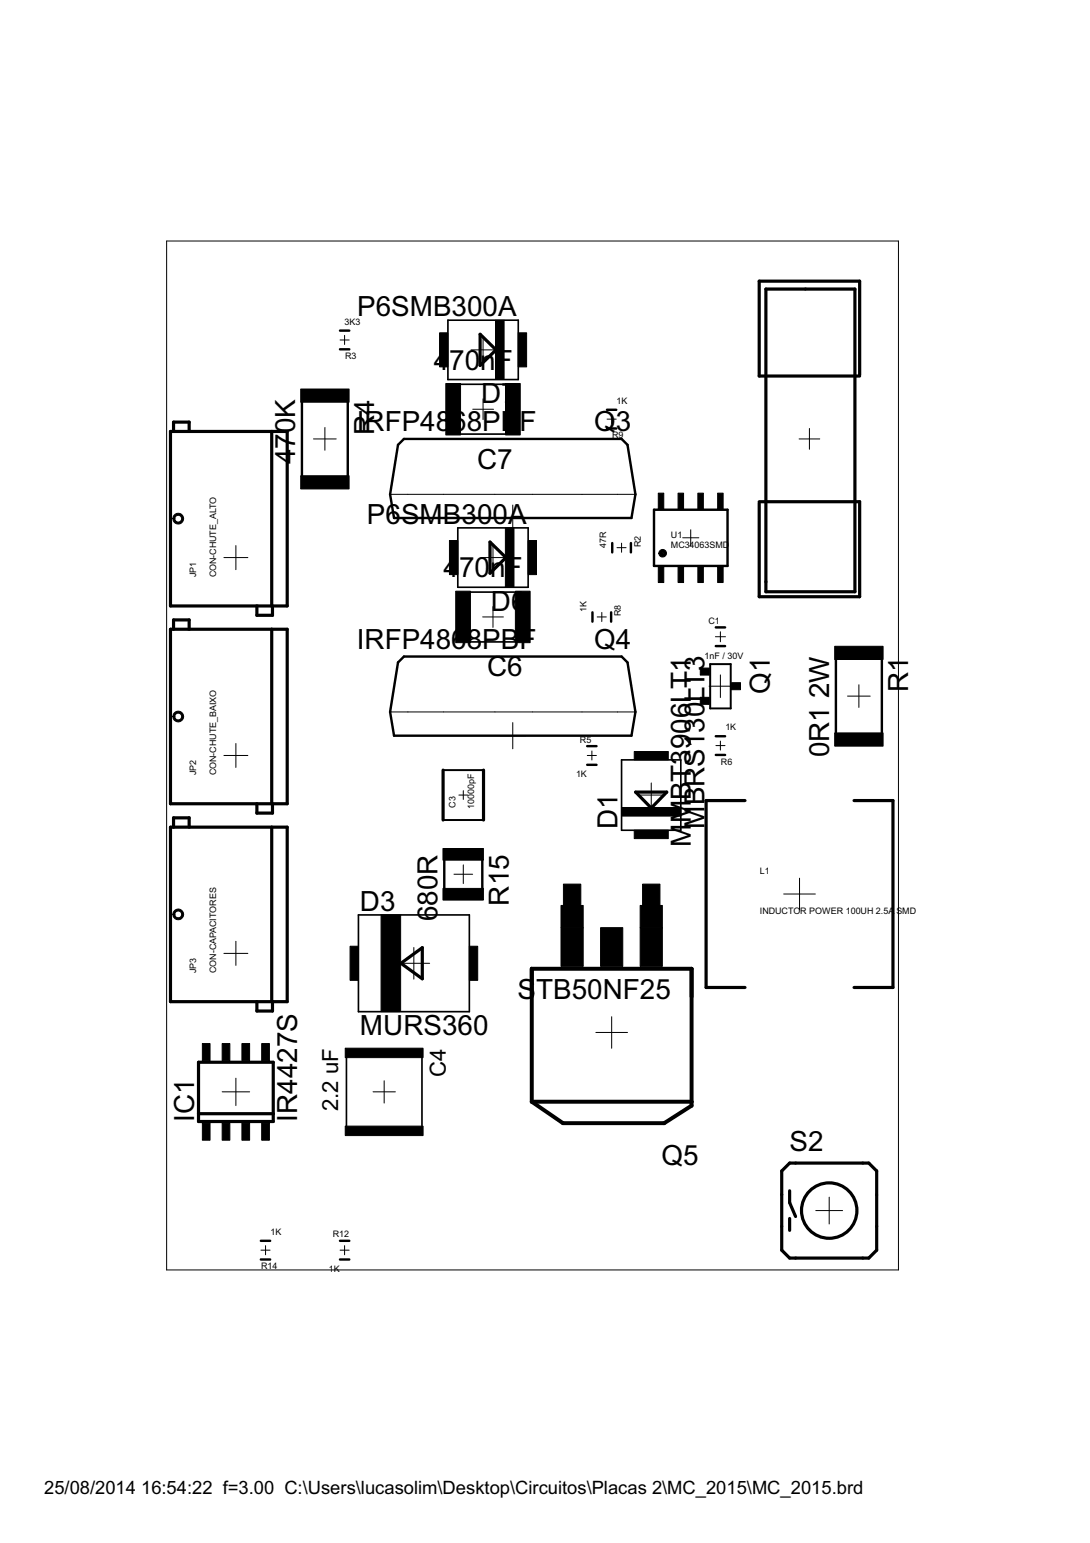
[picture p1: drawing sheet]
<svg xmlns="http://www.w3.org/2000/svg" width="210mm" height="297mm" viewBox="0 0 210 297" stroke-linecap="round" stroke-linejoin="round" font-family="sans-serif">
<g fill="none" stroke="#000" stroke-width=".47">
<path d="M58.1 77.4v14.3M65.5 67.2h1.8M65.5 63.6h1.8M67 77.4v14.3M116.9 78.9h1.8M77.8 84.5h41.9l1.1 1.1 1.6 9.6-.8 4.5h-45.7l-.8-4.5 1.5-9.6zM116.9 82.5h1.8M125.9 98.1h14.2v10.8h-14.2zM114.1 117.9v1.8M117.7 117.9v1.8M117.9 104.5v1.8M121.5 104.5v1.8"/>
<path d="M77.8 126.4h41.9l1.1 1.1 1.6 9.6-.8 4.5h-45.7l-.8-4.5 1.5-9.6zM137.8 120.8h1.8M137.8 124.4h1.8M161 126.9v14.3M169.8 126.9v14.3M113.1 143.6h1.8M113.1 147.2h1.8M137.8 145.3h1.8M137.8 141.7h1.8M85.6 165.5v5.6M92.9 165.5v5.6M50.2 238.9h1.8"/>
<path d="M65.5 238.9h1.8M50.2 242.5h1.8M65.5 242.5h1.8"/>
</g>
<g fill="#000" stroke="#000" stroke-width=".19">
<path d="M33.5 99.2a1.03 1.03 0 0 1 1.7 0 1.03 1.03 0 0 1-.5 1.6 1.03 1.03 0 0 1-1.4-1h.4a.66 .66 0 0 1 .9-.5 .66 .66 0 0 1 .1 1.1 .66 .66 0 0 1-1-.3v-.3h-.4z" fill-rule="evenodd"/>
<path d="M127.1 106a.74 .74 0 0 1 1.2 .2 .74 .74 0 0 1-.5 1 .74 .74 0 0 1-.9-.7h.6l.1-.1 .1 .1-.1 .1-.1-.1h-.6z" fill-rule="evenodd"/>
<path d="M33.7 137.1a1.03 1.03 0 0 1 1.6 .4 1.03 1.03 0 0 1-.7 1.4 1.03 1.03 0 0 1-1.3-1h.4a.66 .66 0 0 1 .9-.5 .66 .66 0 0 1 .1 1.1 .66 .66 0 0 1-1-.4v-.2h-.4v-.3z" fill-rule="evenodd"/>
<path d="M33.7 175.2a1.03 1.03 0 0 1 1.6 .4 1.03 1.03 0 0 1-.8 1.4 1.03 1.03 0 0 1-1.2-1h.4a.66 .66 0 0 1 .9-.5 .66 .66 0 0 1 .1 1.1 .66 .66 0 0 1-1-.4v-.2h-.4v-.3z" fill-rule="evenodd"/>
</g>
<g fill="none" stroke="#000" stroke-width=".61">
<path d="M147.5 55.6h17.1v58.3h-17.1zM92.5 64.3l3 3.1-3 2.9zM165.5 72.2v-18.1h-19.3v18.3h19.3M32.8 83.1h22.5v33.5h-22.5zM33.4 83.1v-1.8h3v1.8M52.3 83.1v33.5M146.2 96.6h19.3v18.3h-19.3v-18.1M49.5 116.6v1.8h3v-1.8M94.4 104.4l3 2.9-3 3zM32.8 121.1h22.5v33.6h-22.5zM33.4 121.1v-1.8h3v1.8M52.3 121.1v33.6"/>
<path d="M32.8 159.2h22.5v33.6h-22.5zM33.4 159.2v-1.8h3v1.8M49.5 154.7v1.8h3v-1.8M52.3 159.2v33.6M85.3 148.3v9.6M93.1 148.3v9.6M122.4 152.5h6l-3 3.1zM143.5 154.1h-7.5v36h7.5M164.5 154.1h7.5v36h-7.5M49.5 192.8v1.8h3v-1.8M77.2 185.4l4.1-3v6zM38.2 204.5h14.4v11.4h-14.4z"/>
<path d="M38.2 214.4h14.4M152.1 229.2v2.3l1.1 2.7M152.1 234.6v2.3M168.8 230v-4.6l-1.5-1.5h-15.2l-1.6 1.5v15.3l1.6 1.5h15.2l1.5-1.5v-10.6"/>
<circle cx="159.7" cy="233" r="5.3"/>
</g>
<path d="M86.3 61.6h13.5v11.5h-13.5zM88.6 74h8.8M88.6 83.6h8.9M88.2 101.6h13.5v11.5h-13.5zM90.5 114h8.8M90.5 123.6h8.9M119.7 146.3h11.4v13.5h-11.4zM69 176.1h21.4v18.7h-21.4zM66.7 202v16.4M81.3 202v16.4" fill="none" stroke="#000" stroke-width=".32"/>
<g fill="#000" stroke="#000" stroke-width=".19">
<path d="M57.9 74.9h9.3v2.5h-9.3zM84.6 64.1h1.7v6.5h-1.7zM85.9 73.8h2.8v9.9h-2.8zM95.4 61.7h1.7v11.3h-1.7zM97.3 73.8h2.9v9.9h-2.9zM99.8 64.1h1.6v6.5h-1.6zM57.9 91.6h9.3v2.5h-9.3zM126.8 94.9h1v3.1h-1zM130.6 94.9h1v3.1h-1zM134.4 94.9h1v3.1h-1zM138.2 94.9h1.1v3.1h-1.1zM86.6 104.1h1.6v6.5h-1.6z"/>
<path d="M87.8 113.8h2.8v9.9h-2.8zM97.3 101.6h1.7v11.4h-1.7zM99.3 113.8h2.8v9.9h-2.8zM101.7 104.1h1.6v6.5h-1.6zM126.8 109.1h1v3h-1zM130.6 109.1h1v3h-1zM134.4 109.1h1v3h-1zM138.2 109.1h1.1v3h-1.1zM134.9 134.2h1.7v1.4h-1.7zM134.9 128.6h1.7v1.4h-1.7zM140.9 131.4h1.7v1.4h-1.7zM160.7 124.4h9.4v2.6h-9.4z"/>
<path d="M119.7 155.4h11.4v1.7h-11.4zM122.1 159.8h6.6v1.6h-6.6zM122.1 144.7h6.6v1.6h-6.6zM160.7 141.1h9.4v2.5h-9.4zM73.4 176.1h3.8v18.6h-3.8zM85.3 163.3h7.8v2.3h-7.8zM85.3 171h7.8v2.3h-7.8zM108 178.6h4.3v7.4h-4.3zM108 174.3h4.3v4.3h-4.3zM108.5 170.2h3.3v4.3h-3.3zM115.7 178.6h4.2v7.4h-4.2zM123.3 178.6h4.3v7.4h-4.3z"/>
<path d="M123.3 174.3h4.3v4.3h-4.3zM123.7 170.2h3.4v4.3h-3.4zM67.4 182.2h1.6v6.5h-1.6zM90.4 182.2h1.6v6.5h-1.6zM39 216.2h1.4v3.3h-1.4zM39 200.9h1.4v3.3h-1.4zM42.8 216.2h1.5v3.3h-1.5zM42.8 200.9h1.5v3.3h-1.5zM46.6 216.2h1.5v3.3h-1.5zM46.6 200.9h1.5v3.3h-1.5zM50.4 216.2h1.5v3.3h-1.5zM50.4 200.9h1.5v3.3h-1.5z"/>
<path d="M66.5 201.8h15v1.8h-15zM66.5 216.8h15v1.8h-15z"/>
</g>
<g fill="none" stroke="#000" stroke-width=".19">
<path d="M32.1 46.4h140.9v198.1h-140.9zM65.5 65.4h1.7M66.4 64.6v1.7M90.7 67.4h4.7M91 78.8h4M93 65v4.7M93 76.8v4M117.8 79.8v1.8M60.4 84.5h4.3M62.6 82.3v4.4M75.1 95.2h47.3M96.2 99.7h5.1"/>
<path d="M98.7 97.2v5M116.9 80.7h1.8M153.9 84.5h4M155.9 82.5v4M43.1 107.3h4.6M45.4 105v4.7M92.6 107.3h4.7M92.9 118.8h4M94.9 105v4.7M94.9 116.8v4M115 118.8h1.8M115.9 117.9v1.8"/>
<path d="M118.8 105.4h1.8M119.7 104.6v1.7M131.5 103.5h3.1M133 102v3.1M75.1 137.1h47.3M98.7 139.1v5M136.5 132.1h4.4M137.8 122.6h1.9M138.7 121.6v1.9M138.7 129.9v4.4M163.2 134h4.4M165.4 131.8v4.4"/>
<path d="M43.1 145.4h4.6M45.4 143.1v4.6M88.4 153.1h1.7M89.2 152.2v1.7M96.2 141.6h5.1M113.1 145.4h1.8M114 144.6v1.7M123.1 153.1h4.6M125.4 150.7v4.7M137.9 143.5h1.7M138.7 142.7v1.7M87.4 168.3h3.6"/>
<path d="M89.2 166.5v3.6M150.9 172.1h6.1M154 169.1v6.1M43.1 183.5h4.6M45.4 181.2v4.6M76.6 185.4h6.1M79.7 182.4v6.1M114.7 198.8h6.1M117.8 195.7v6.1M42.8 210.2h5.3M45.4 207.6v5.2M71.8 210.2h4.3"/>
<path d="M74 208v4.3M51.1 239.8v1.8M66.4 239.8v1.8M157.1 233h5.2M159.7 230.5v5.1M50.2 240.7h1.8M65.5 240.7h1.7"/>
</g>
<path d="M102.4 186.5h30.8v26.4l-5.3 3.3h-19.5l-6-4.1zM102.4 212.1h30.8" fill="none" stroke="#000" stroke-width=".76"/>
<path d="M136.8 127.8h3.9v8.6h-3.9zM85.3 148.3h7.8v9.6h-7.8z" fill="none" stroke="#000" stroke-width=".38"/>
<g font-size="6">
<text x="68.8" y="60.9">P6SMB300A</text>
<text x="83.5" y="71.2">4</text>
<text x="86.5" y="71.2">70n</text>
<text x="95.5" y="71.2">F</text>
<text x="92.6" y="77.6">D7</text>
<text x="68.7" y="83">IRFP48</text>
<text x="72.1" y="83.7" transform="rotate(-90 72.1 83.7)">R4</text>
<text x="86.9" y="83">6</text>
<text x="89.9" y="83">8PBF</text>
<text x="114.4" y="83">Q3</text>
<text x="56.8" y="89.4" transform="rotate(-90 56.8 89.4)">470K</text>
<text x="91.9" y="90.2">C7</text>
<text x="70.7" y="100.9">P6SMB300A</text>
<text x="85.4" y="111.2">4</text>
<text x="88.4" y="111.2">70n</text>
<text x="97.4" y="111.2">F</text>
<text x="94.5" y="117.6">D6</text>
<text x="68.7" y="124.9">IRFP4868PBF</text>
<text x="114.4" y="124.9">Q4</text>
<text x="93.8" y="130.2">C6</text>
<text x="148.3" y="133.6" transform="rotate(-90 148.3 133.6)">Q1</text>
<text x="159.7" y="134.5" transform="rotate(-90 159.7 134.5)">2W</text>
<text x="174.9" y="133.2" transform="rotate(-90 174.9 133.2)">R1</text>
<text x="159.7" y="145.8" transform="rotate(-90 159.7 145.8)">0R1</text>
<text x="118.9" y="159.5" transform="rotate(-90 118.9 159.5)">D1</text>
<text x="135.7" y="159.5" transform="rotate(-90 135.7 159.5)">MBRS130LT3</text>
<text x="133" y="163" transform="rotate(-90 133 163)">MMBT3906LT1</text>
<text x="69.3" y="175.4">D3</text>
<text x="84.3" y="177.3" transform="rotate(-90 84.3 177.3)">6</text>
<text x="84.3" y="174.3" transform="rotate(-90 84.3 174.3)">80R</text>
<text x="98" y="174.3" transform="rotate(-90 98 174.3)">R15</text>
<text x="99.7" y="192.3">S</text>
<text x="103.3" y="192.3">TB50NF25</text>
<text x="69.3" y="199.3">MURS360</text>
<text x="37.4" y="215.9" transform="rotate(-90 37.4 215.9)">IC1</text>
<text x="57.2" y="215.9" transform="rotate(-90 57.2 215.9)">IR4427S</text>
<text x="152.1" y="221.6">S2</text>
<text x="127.4" y="224.3">Q5</text>
</g>
<g font-size="4.8">
<text x="85.9" y="207.3" transform="rotate(-90 85.9 207.3)">C4</text>
<text x="65.1" y="214" transform="rotate(-90 65.1 214)">2.2 uF</text>
</g>
<g font-size="4">
<text x="8.5" y="287.5">25/08/2014</text>
<text x="27.2" y="287.5">16:54:22 f=3.00 C:\Users\lucasolim\Desktop\Circuitos\Placas 2\MC_2015\MC_2015.brd</text>
</g>
<g font-size="1.9">
<text x="66.4" y="62.5">3K3</text>
<text x="66.5" y="69.1">R3</text>
<text x="118.7" y="77.7">1K</text>
<text x="117.9" y="84.4">R9</text>
<text x="116.7" y="105.5" transform="rotate(-90 116.7 105.5)">47R</text>
<text x="123.4" y="105.3" transform="rotate(-90 123.4 105.3)">R2</text>
<text x="129.2" y="103.5">U1</text>
<text x="129.2" y="105.4">MC34063SMD</text>
<text x="37.8" y="111.2" transform="rotate(-90 37.8 111.2)">JP1</text>
<text x="41.6" y="111.2" transform="rotate(-90 41.6 111.2)">CON-CHUTE_ALTO</text>
<text x="112.9" y="117.8" transform="rotate(-90 112.9 117.8)">1K</text>
<text x="119.6" y="118.7" transform="rotate(-90 119.6 118.7)">R8</text>
<text x="136.4" y="120.1">C1</text>
<text x="135.7" y="126.8">1nF / 30V</text>
<text x="111.7" y="143">R5</text>
<text x="139.7" y="140.6">1K</text>
<text x="37.8" y="149.2" transform="rotate(-90 37.8 149.2)">JP2</text>
<text x="41.6" y="149.2" transform="rotate(-90 41.6 149.2)">CON-CHUTE_BAIXO</text>
<text x="110.9" y="149.6">1K</text>
<text x="138.8" y="147.2">R6</text>
<text x="87.7" y="155.5" transform="rotate(-90 87.7 155.5)">C3</text>
<text x="91.3" y="155.8" transform="rotate(-90 91.3 155.8)">10000pF</text>
<text x="146.3" y="168.3">L1</text>
<text x="146.3" y="175.9">INDUCTOR POWER 100UH 2.5A</text>
<text x="172.6" y="175.9">SMD</text>
<text x="37.8" y="187.3" transform="rotate(-90 37.8 187.3)">JP3</text>
<text x="41.6" y="187.3" transform="rotate(-90 41.6 187.3)">CON-CAPACITORES</text>
<text x="52.1" y="237.7">1K</text>
<text x="64.1" y="238.2">R12</text>
<text x="50.3" y="244.4">R14</text>
<text x="63.3" y="244.9">1K</text>
</g>
</svg>
